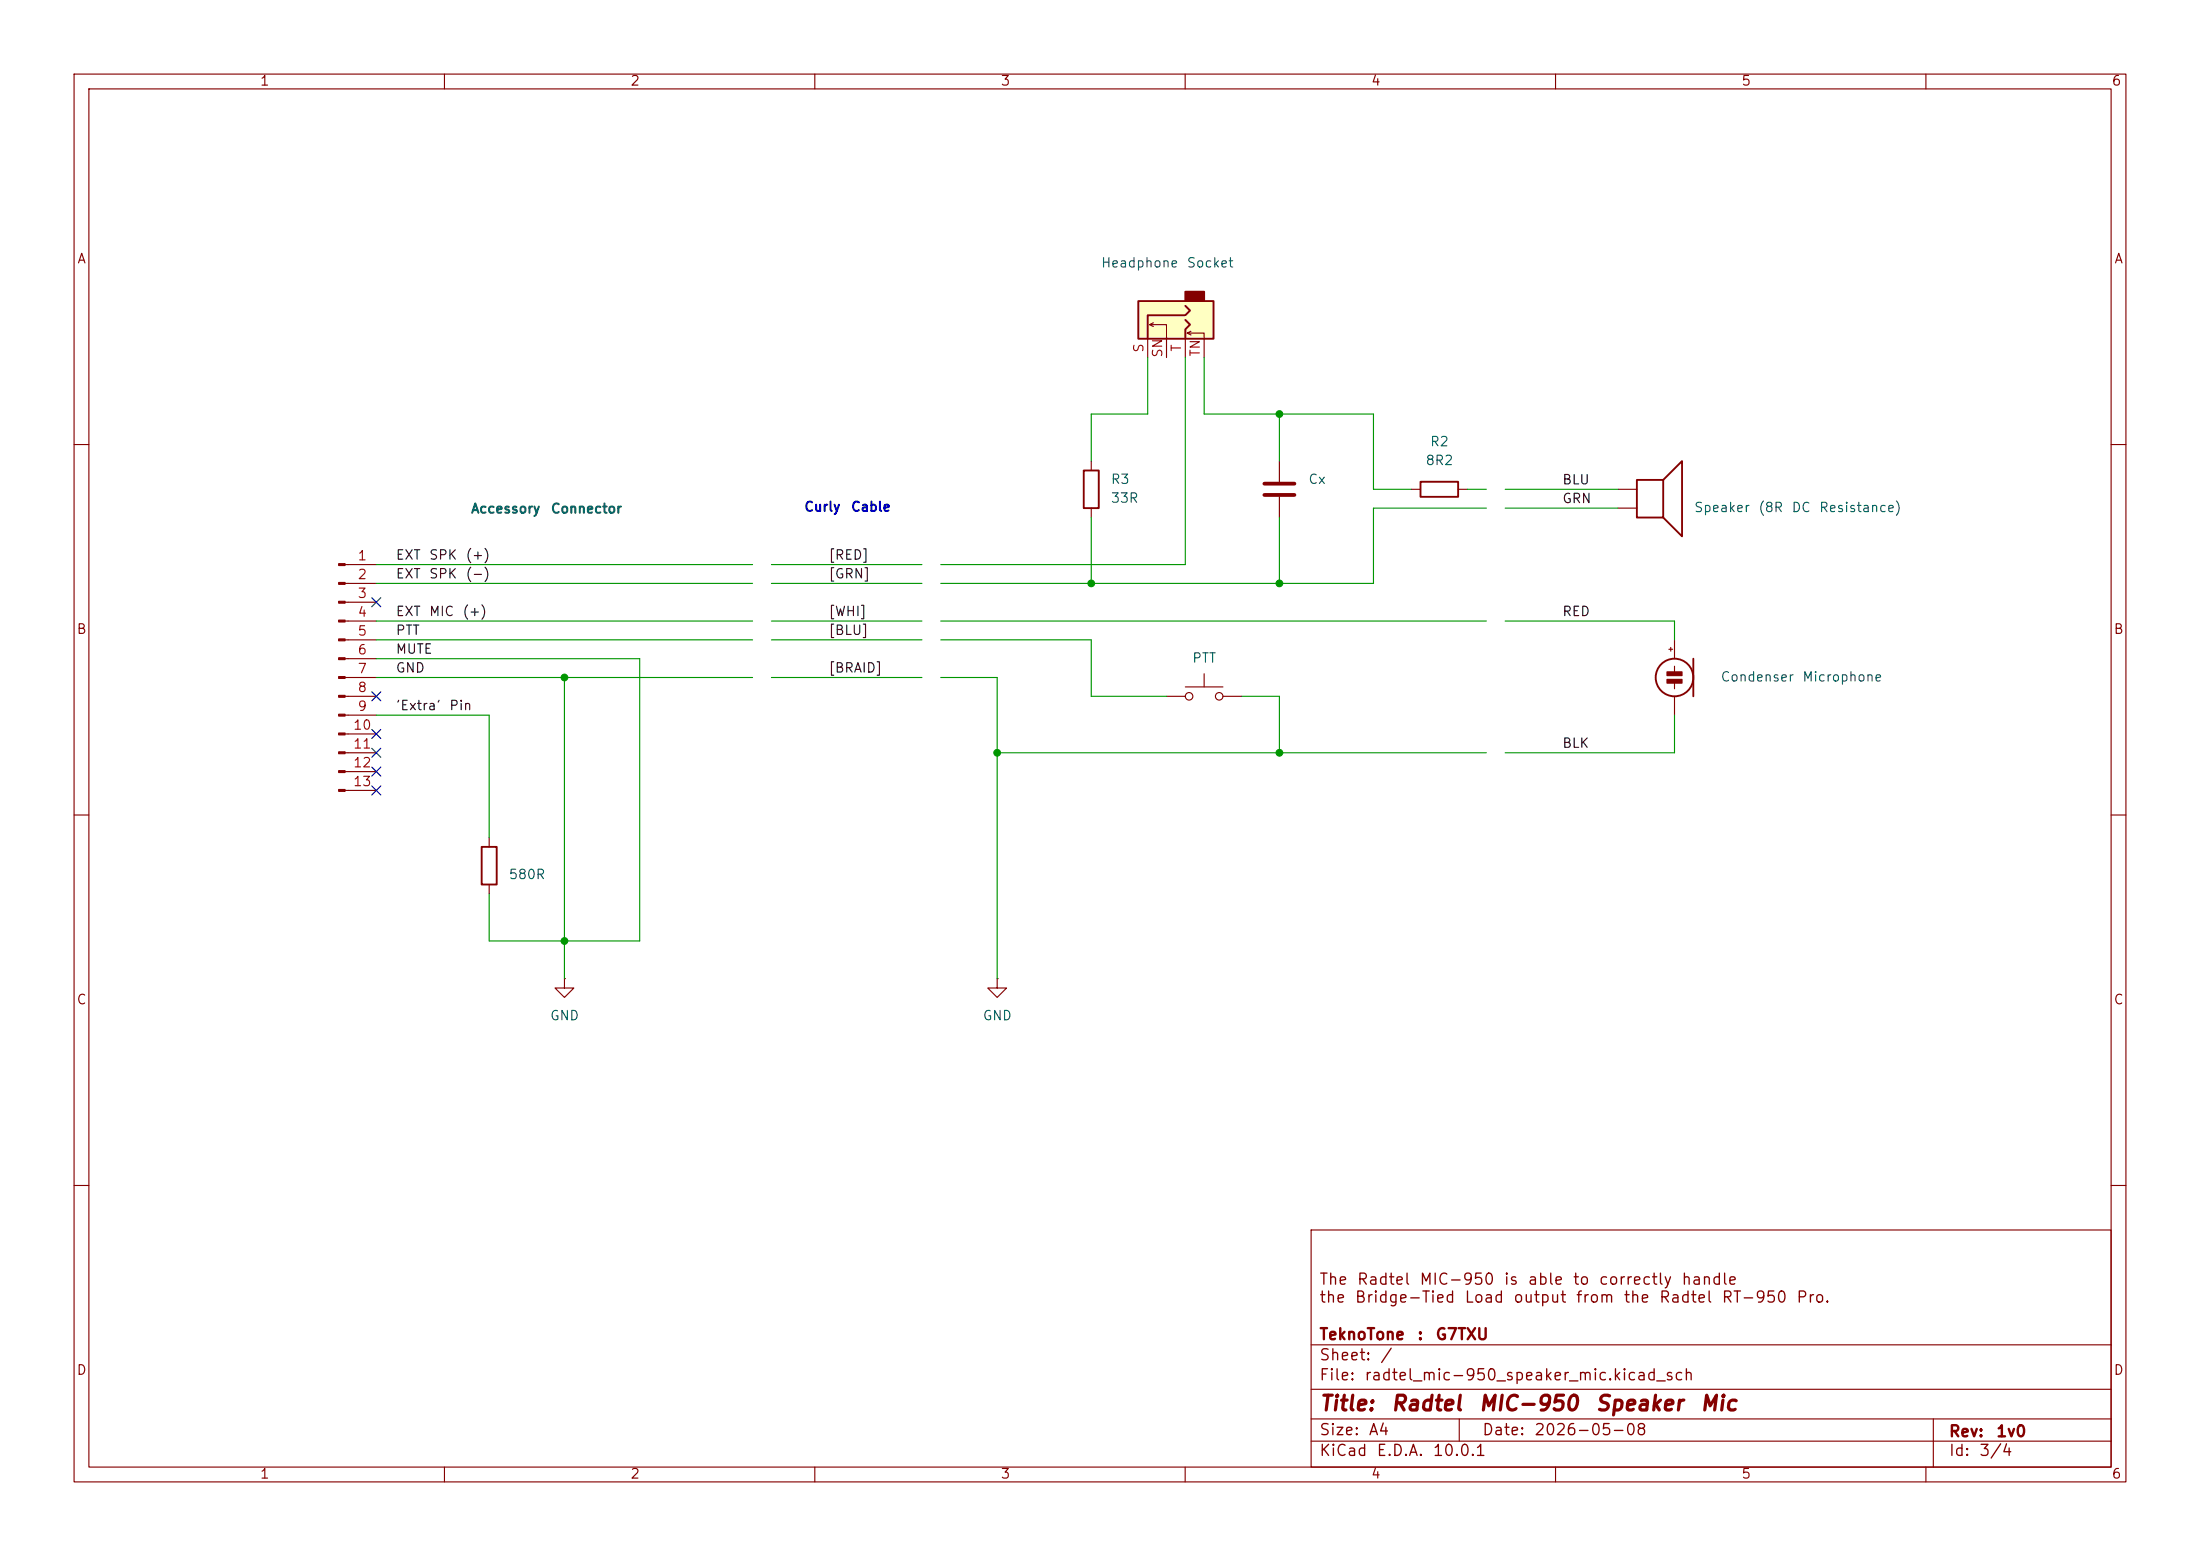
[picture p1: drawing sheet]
<svg xmlns="http://www.w3.org/2000/svg" width="297mm" height="210mm" viewBox="0 0 297 210" stroke-linecap="round" stroke-linejoin="round" font-family="sans-serif">
<g fill="none" stroke="#840000" stroke-width=".15">
<path d="M10 10h277v190h-277zM12 12h273v186h-273zM60 10v2M110 10v2M160 10v2M210 10v2M260 10v2M10 60h2M172.7 62.2v2.8M172.7 67.1v2.8M190.5 66h1.3M196.8 66h1.3"/>
<path d="M218.4 66h2.6M218.4 68.6h2.6M285 60h2M225.3 87.6h.5M225.6 87.4v.5M226.1 86.4v2.5M226.1 89.9v.8M226.1 92.2v.8M226.1 94v2.5M10 110h2M66 113v1.3M66 119.4v1.3"/>
<path d="M285 110h2M76.2 132.1v1.3h1.3l-1.3 1.2-1.3-1.2h1.3M76.2 132.1h.1M134.6 132.1v1.3h1.3l-1.3 1.2-1.3-1.2h1.3M134.6 132.1h.1M10 160h2M177 166h108v32h-108zM285 160h2M60 198v2M110 198v2M160 198v2M177 194.5h108"/>
<path d="M177 191.5h108M177 187.5h108M177 181.5h108M197 191.5v3M210 198v2M260 198v2M261 191.5v6.5"/>
</g>
<g fill="none" stroke="#840000" stroke-width=".25">
<path d="M191.8 65h5v2.1h-5zM221 64.8h3.5v5.1h-3.5zM224.5 64.8l2.6-2.6v10.2l-2.6-2.5M228.6 88.9v5.1M65 114.3h2.1v5.1h-2.1z"/>
<circle cx="226.1" cy="91.4" r="2.54"/>
</g>
<g fill="#840000" stroke="#840000" stroke-width=".15">
<path d="M225 90.7h2.1v.5h-2.1z"/>
<path d="M225 91.7h2.1v.5h-2.1z"/>
</g>
<path d="M170.7 65.3h4.1M170.7 66.8h4.1" fill="none" stroke="#840000" stroke-width=".51"/>
<path d="M153.7 40.6h10.1v5.1h-10.1z" fill="#ffffc2"/>
<path d="M160 39.4h2.6v1.2h-2.6z" fill="#840000" stroke="#840000" stroke-width=".25"/>
<path d="M153.7 40.6h10.1v5.1h-10.1zM160 43.2l.7 .6-.7 .7v1.2M160 41.3l.7 .6-.7 .6h-5.1v3.2M146.3 63.5h2v5.1h-2z" fill="none" stroke="#840000" stroke-width=".25"/>
<g fill="none" stroke="#840000" stroke-width=".15">
<path d="M154.9 45.7v2.6M155.2 43.8l.5 .3M155.7 43.6l-.5 .2h2.3v4.5M160 45.7v2.6M160.3 45l.5 .2M160.8 44.7l-.5 .3h2.3v3.3M46.6 76.2h4.2M46.6 78.7h4.2M147.3 62.2v1.3M147.3 68.6v1.3M46.6 94h4.2M46.6 81.3h4.2"/>
<path d="M46.6 83.8h4.2M46.6 86.4h4.2M46.6 88.9h4.2M46.6 91.4h4.2M46.6 96.5h4.2M46.6 99.1h4.2M157.5 94h2.5M160 92.7h5.1M162.6 90.9v1.8M165.1 94h2.5M46.6 101.6h4.2M46.6 104.1h4.2"/>
<path d="M46.6 106.7h4.2"/>
<circle cx="160.5" cy="94" r=".51"/>
<circle cx="164.6" cy="94" r=".51"/>
</g>
<g fill="#840000" stroke="#840000" stroke-width=".15">
<path d="M45.7 76.1h.9v.2h-.9z"/>
<path d="M45.7 78.6h.9v.3h-.9z"/>
<path d="M45.7 81.2h.9v.2h-.9z"/>
<path d="M45.7 83.7h.9v.2h-.9z"/>
<path d="M45.7 86.2h.9v.3h-.9z"/>
<path d="M45.7 88.8h.9v.2h-.9z"/>
<path d="M45.7 91.3h.9v.3h-.9z"/>
<path d="M45.7 93.9h.9v.2h-.9z"/>
<path d="M45.7 96.4h.9v.2h-.9z"/>
<path d="M45.7 98.9h.9v.3h-.9z"/>
<path d="M45.7 101.5h.9v.2h-.9z"/>
<path d="M45.7 104h.9v.3h-.9z"/>
<path d="M45.7 106.6h.9v.2h-.9z"/>
</g>
<g fill="none" stroke="#009600" stroke-width=".15">
<path d="M154.9 48.3v7.6h-7.6v6.3M160 48.3v27.9h-33M162.6 48.3v7.6h22.8v10.1h5.1M172.7 55.9v6.3M50.8 78.7h50.8M50.8 76.2h50.8M104.1 78.7h20.4M104.1 76.2h20.4M147.3 69.9v8.8M172.7 69.9v8.8M198.1 66h2.6M200.7 68.6h-15.3v10.1h-58.4"/>
<path d="M203.2 68.6h15.2M203.2 66h15.2M50.8 96.5h15.2v16.5M50.8 88.9h35.6v38.1h-20.4v-6.3M50.8 83.8h50.8M50.8 86.4h50.8M50.8 91.4h50.8M76.2 91.4v40.7M104.1 83.8h20.4M104.1 86.4h20.4M104.1 91.4h20.4M127 83.8h73.7"/>
<path d="M127 86.4h20.3v7.6h10.2M127 91.4h7.6v40.7M167.6 94h5.1v7.6M203.2 83.8h22.9v2.6M226.1 96.5v5.1h-22.9M134.6 101.6h66.1"/>
</g>
<path d="M50.2 80.7l1.2 1.2M50.2 98.5l1.2 1.2M50.2 93.4l1.2 1.2M51.4 80.7l-1.2 1.2M51.4 98.5l-1.2 1.2M51.4 93.4l-1.2 1.2M50.2 101l1.2 1.2M50.2 103.5l1.2 1.2M50.2 106.1l1.2 1.2M51.4 101l-1.2 1.2M51.4 103.5l-1.2 1.2M51.4 106.1l-1.2 1.2" fill="none" stroke="#000084" stroke-width=".15"/>
<g fill="#009600" stroke="#009600" stroke-width=".14">
<circle cx="147.3" cy="78.7" r=".46"/>
<circle cx="172.7" cy="101.6" r=".46"/>
<circle cx="172.7" cy="55.9" r=".46"/>
<circle cx="172.7" cy="78.7" r=".46"/>
<circle cx="76.2" cy="127" r=".46"/>
<circle cx="76.2" cy="91.4" r=".46"/>
<circle cx="134.6" cy="101.6" r=".46"/>
</g>
<g font-size="2" fill="#840000">
<text x="178" y="190.9">Title:</text>
<text x="187.7" y="190.9">Radtel</text>
<text x="199.5" y="190.9">MIC-950</text>
<text x="215.3" y="190.9">Speaker</text>
<text x="229.4" y="190.9">Mic</text>
</g>
<g font-size="1.5" fill="#840000">
<text x="178" y="173.8">The</text>
<text x="183.1" y="173.8">Radtel</text>
<text x="191.5" y="173.8">MIC-950</text>
<text x="202.9" y="173.8">is</text>
<text x="206.1" y="173.8">able</text>
<text x="212.2" y="173.8">to</text>
<text x="215.7" y="173.8">correctly</text>
<text x="226.9" y="173.8">handle</text>
<text x="178" y="176.2">the</text>
<text x="182.8" y="176.2">Bridge-Tied</text>
<text x="197.6" y="176.2">Load</text>
<text x="204.2" y="176.2">output</text>
<text x="212.6" y="176.2">from</text>
<text x="219.1" y="176.2">the</text>
<text x="223.9" y="176.2">Radtel</text>
<text x="232.3" y="176.2">RT-950</text>
<text x="242.4" y="176.2">Pro.</text>
<text x="178" y="184">Sheet:</text>
<text x="178" y="181.2">TeknoTone</text>
<text x="186.2" y="184">/</text>
<text x="191.2" y="181.2">:</text>
<text x="193.7" y="181.2">G7TXU</text>
<text x="178" y="186.7">File:</text>
<text x="184.1" y="186.7">radtel_mic-950_speaker_mic.kicad_sch</text>
<text x="178" y="196.9">KiCad</text>
<text x="178" y="194.1">Size:</text>
<text x="184.7" y="194.1">A4</text>
<text x="185.7" y="196.9">E.D.A.</text>
<text x="193.3" y="196.9">10.0.1</text>
<text x="200" y="194.1">Date:</text>
<text x="207" y="194.1">2026-05-08</text>
<text x="263" y="194.3">Rev:</text>
<text x="263" y="196.9">Id:</text>
<text x="267.1" y="196.9">3/4</text>
<text x="269.4" y="194.3">1v0</text>
</g>
<g font-size="1.3" fill="#840000">
<text x="35" y="11.9">1</text>
<text x="85" y="11.9">2</text>
<text x="135" y="11.9">3</text>
<text x="185" y="11.9">4</text>
<text x="235" y="11.9">5</text>
<text x="285" y="11.9">6</text>
<text x="10.3" y="35.9">A</text>
<text x="285.3" y="35.9">A</text>
<text x="10.3" y="85.9">B</text>
<text x="285.3" y="85.9">B</text>
<text x="10.3" y="135.9">C</text>
<text x="285.3" y="135.9">C</text>
<text x="10.3" y="185.9">D</text>
<text x="285.3" y="185.9">D</text>
<text x="35" y="199.9">1</text>
<text x="85" y="199.9">2</text>
<text x="135" y="199.9">3</text>
<text x="185" y="199.9">4</text>
<text x="235" y="199.9">5</text>
<text x="285" y="199.9">6</text>
</g>
<g font-size="1.3" fill="#006464">
<text x="148.5" y="36.4">Headphone</text>
<text x="160.1" y="36.4">Socket</text>
<text x="149.9" y="65.6">R3</text>
<text x="176.5" y="65.6">Cx</text>
<text x="192.4" y="63.1">8R2</text>
<text x="193" y="60.6">R2</text>
<text x="63.5" y="69.6">Accessory</text>
<text x="74.3" y="69.6">Connector</text>
<text x="149.9" y="68.2">33R</text>
<text x="228.6" y="69.4">Speaker</text>
<text x="237.3" y="69.4">(8R</text>
<text x="241.8" y="69.4">DC</text>
<text x="245.5" y="69.4">Resistance)</text>
<text x="160.9" y="89.8">PTT</text>
<text x="232.2" y="92.3">Condenser</text>
<text x="243.2" y="92.3">Microphone</text>
<text x="68.6" y="119">580R</text>
<text x="74.2" y="138">GND</text>
<text x="132.6" y="138">GND</text>
</g>
<g font-size="1.3" fill="#a90000">
<text x="154.7" y="47.7" transform="rotate(-90 154.7 47.7)">S</text>
<text x="159.8" y="47.6" transform="rotate(-90 159.8 47.6)">T</text>
<text x="157.2" y="48.4" transform="rotate(-90 157.2 48.4)">SN</text>
<text x="162.3" y="48.2" transform="rotate(-90 162.3 48.2)">TN</text>
<text x="48.2" y="75.9">1</text>
<text x="48.2" y="78.5">2</text>
<text x="48.2" y="81">3</text>
<text x="48.2" y="83.6">4</text>
<text x="48.2" y="86.1">5</text>
<text x="48.2" y="88.6">6</text>
<text x="48.2" y="91.2">7</text>
<text x="48.2" y="93.7">8</text>
<text x="47.6" y="98.8">10</text>
<text x="47.6" y="101.3">11</text>
<text x="48.2" y="96.3">9</text>
<text x="47.6" y="103.9">12</text>
<text x="47.6" y="106.4">13</text>
</g>
<g font-size="1.3" fill="#0f0f0f">
<text x="210.8" y="65.7">BLU</text>
<text x="210.8" y="68.2">GRN</text>
<text x="53.3" y="75.9">EXT</text>
<text x="57.8" y="75.9">SPK</text>
<text x="62.8" y="75.9">(+)</text>
<text x="111.8" y="75.9">[RED]</text>
<text x="53.3" y="78.4">EXT</text>
<text x="53.3" y="83.5">EXT</text>
<text x="57.8" y="78.4">SPK</text>
<text x="57.8" y="83.5">MIC</text>
<text x="62.3" y="83.5">(+)</text>
<text x="62.8" y="78.4">(-)</text>
<text x="111.8" y="83.5">[WHI]</text>
<text x="111.8" y="78.4">[GRN]</text>
<text x="210.8" y="83.5">RED</text>
<text x="53.3" y="86">PTT</text>
<text x="53.3" y="88.6">MUTE</text>
<text x="111.8" y="86">[BLU]</text>
<text x="53.3" y="91.1">GND</text>
<text x="111.8" y="91.1">[BRAID]</text>
<text x="53.3" y="96.2">'Extra'</text>
<text x="60.6" y="96.2">Pin</text>
<text x="210.8" y="101.3">BLK</text>
</g>
<g font-size="1.3" fill="#0000c2">
<text x="108.5" y="69.3">Curly</text>
<text x="114.8" y="69.3">Cable</text>
</g>
</svg>
